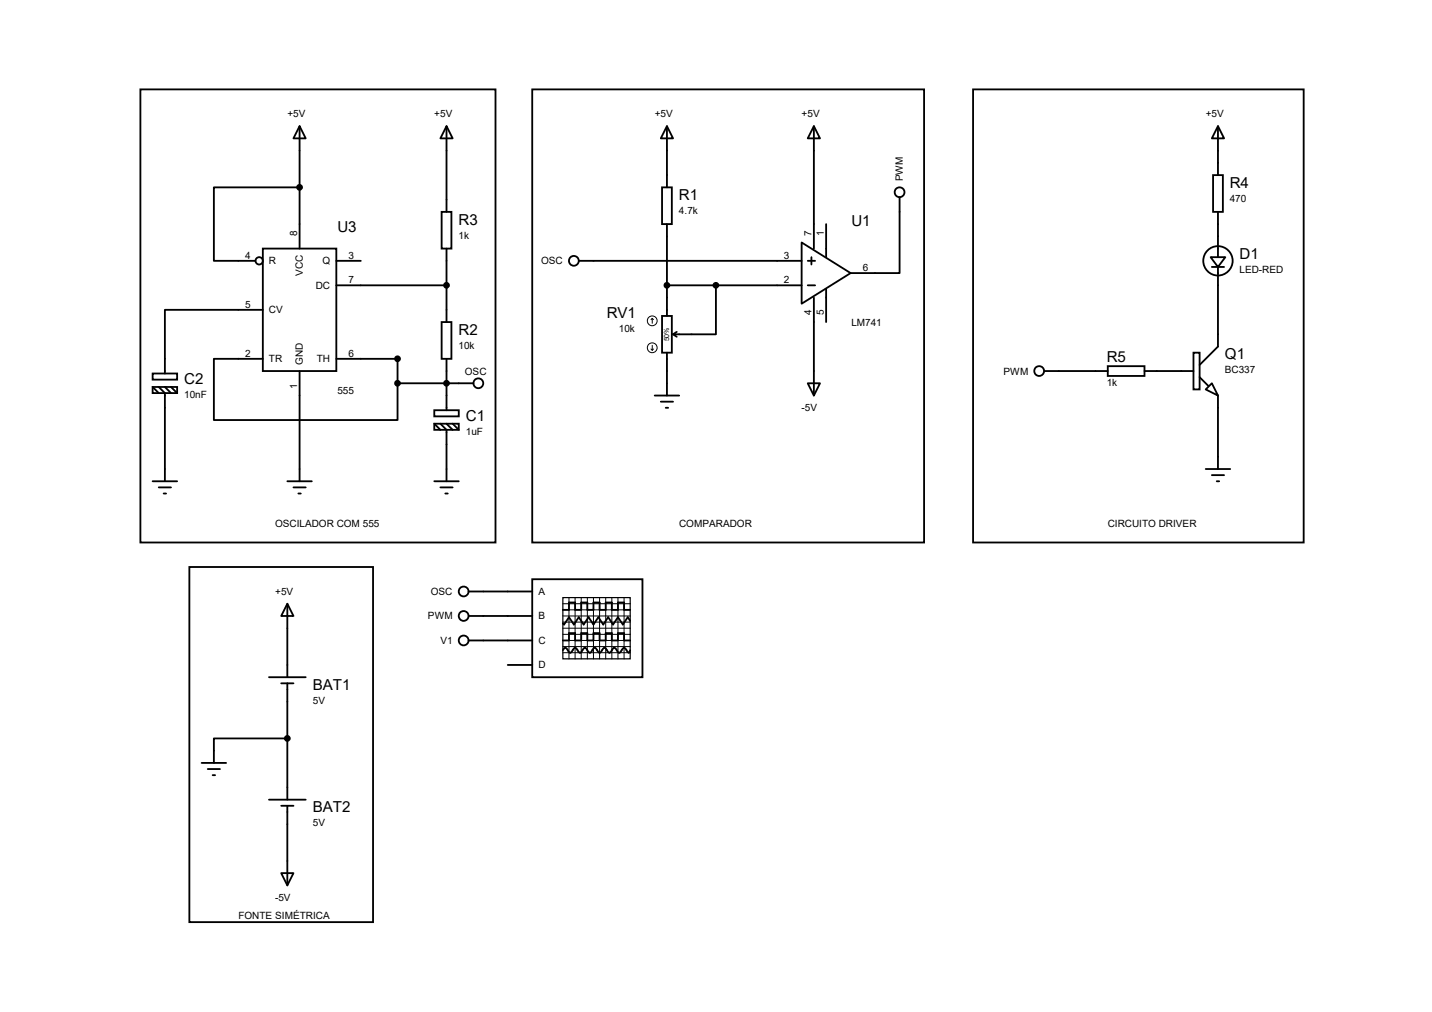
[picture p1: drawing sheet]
<svg xmlns="http://www.w3.org/2000/svg" width="297mm" height="210mm" viewBox="0 0 297 210" stroke-linecap="round" stroke-linejoin="round" font-family="sans-serif">
<g fill="none" stroke="#000" stroke-width=".38">
<path d="M29.1 18.5h73.7v94h-73.7zM110.4 18.5h81.3v94h-81.3zM201.8 18.5h68.6v94h-68.6zM62.1 26.2l1.3 2.5h-2.5zM62.1 38.9h-17.7v15.2h8.6M62.1 26.2v25.4M92.6 26.2l1.3 2.5h-2.5zM92.6 26.2v17.7M137.3 38.9h2.1v7.6h-2.1zM138.3 26.2l1.3 2.5h-2.5zM138.3 26.2v12.7M168.8 26.2l1.3 2.5h-2.5z"/>
<path d="M168.8 26.2v25.4M251.6 36.3h2.1v7.6h-2.1zM252.6 26.2l1.3 2.5h-2.5zM252.6 26.2v10.1M54.5 51.6h15.3v25.4h-15.3zM69.8 59.2h22.8M69.8 54.1h5M91.6 43.9h2v7.7h-2zM92.6 51.6v15.2M120.1 54.1h46.2M138.3 46.5v19M138.3 59.2h28"/>
<path d="M148.5 59.2v10.1h-8.9M166.3 50.3l10.1 6.3-10.1 6.4zM167.6 59.2h1.5M167.6 54.1h1.5M168.3 53.3v1.6M171.4 46.5v6.8M171.4 59.9v6.9M186.6 40.9v15.7h-10.2M251.1 53.3h3.1l-1.6 2.1zM251.4 55.4h2.5M252.6 43.9v9.4M252.6 55.4v16.5l-3.8 3.8"/>
<path d="M31.7 77.5h5v1.2h-5zM54.5 74.4h-10.1v12.7h38.1v-7.6M54.5 64.3h-20.3v13.2M62.1 77v22.8M69.8 74.4h12.7v5.1M82.5 79.5h15.7M91.6 66.8h2v7.6h-2zM92.6 74.4v10.7M137.3 65.5h2.1v7.7h-2.1zM138.3 73.2v8.8M139.6 69.3l.8 .5M140.4 68.8l-.8 .5"/>
<path d="M167.6 79.5h2.5l-1.3 2.5zM168.8 61.7v20.3M216.6 77h13.2M229.8 75.9h7.6v2.1h-7.6zM237.4 77h10.2M247.6 73.2h1.2v7.6h-1.2zM248.8 78.2l1.8 1.8M31.7 80.3h5v1.2h-5zM31.7 99.8h5M31.7 80.3l1.2 1.2M32.9 80.3l1.3 1.2v18.3M34.2 80.3l1.3 1.2"/>
<path d="M35.5 80.3l1.2 1.2M59.6 99.8h5.1M90.1 85.1h5.1v1.3h-5.1zM90.1 87.9h5.1v1.3h-5.1zM90.1 99.8h5.1M90.1 87.9l1.3 1.3M91.4 87.9l1.2 1.3v10.6M92.6 87.9l1.3 1.3M93.9 87.9l1.3 1.3M135.8 82h5.1M137.1 83.3h2.5M138.1 84.6h.5"/>
<path d="M250.1 80.8l1.3-1.3 1.2 2.5zM250.1 97.3h5.1M251.4 98.6h2.5M252.4 99.8h.5M252.6 82v15.3M32.9 101.1h2.6M33.9 102.4h.6M39.3 117.6h38.1v73.7h-38.1zM60.9 101.1h2.5M61.9 102.4h.5M91.4 101.1h2.5M92.4 102.4h.5"/>
<path d="M59.6 125.2l1.3 2.6h-2.6zM59.6 125.2v15.3M97.2 122.7h13.2M97.2 127.8h13.2M97.2 132.8h13.2M105.3 137.9h5.1M110.4 120.1h22.9v20.4h-22.9zM116.8 134.9l.5-.5 1 1 1-1 1 1 1-1 1 1 1.1-1 1 1 1-1 1 1 1-1 1 1 1.1-1 1 1 .2-.5M116.8 132.8h1.2v-1.5h1.3v1.5h1.3v-1.5h1.2v1.5h1.3v-1.5h1.3v1.5h1.2v-1.5h1.3v1.5h1.3v-1.5h1.3v1.5h1.2M116.8 126.5h1.2v-1.5h1.3v1.5h1.3v-1.5h1.2v1.5h1.3v-1.5h1.3v1.5h1.2v-1.5h1.3v1.5h1.3v-1.5h1.3v1.5h1.2M130.7 128.8l-.5-.8-1 1.5-1-1.5-1 1.5-1.1-1.5-1 1.5-1-1.5-1 1.5-1-1.5-1 1.5-1-1.5-1.1 1.5-1-1.5-1 1.5-.2-.2M41.8 158.2h5.1"/>
<path d="M43.1 159.5h2.5M55.8 140.5h7.6M58.3 141.7h2.6M59.6 153.2h-15.2v5M59.6 141.7v24.2M44.1 160.8h.5M55.8 165.9h7.6M58.3 167.1h2.6M59.6 167.1v16.5M58.3 181.1h2.6l-1.3 2.5z"/>
<circle cx="62.1" cy="38.9" r=".51"/>
<circle cx="186.6" cy="39.9" r="1.02"/>
<circle cx="53.8" cy="54.1" r=".76"/>
<circle cx="92.6" cy="59.2" r=".51"/>
<circle cx="119" cy="54.1" r="1.02"/>
<circle cx="138.3" cy="59.2" r=".51"/>
<circle cx="148.5" cy="59.2" r=".51"/>
<circle cx="252.6" cy="54.1" r="3"/>
<circle cx="82.5" cy="79.5" r=".51"/>
<circle cx="82.5" cy="74.4" r=".51"/>
<circle cx="92.6" cy="79.5" r=".51"/>
<circle cx="99.2" cy="79.5" r="1.02"/>
<circle cx="215.6" cy="77" r="1.02"/>
<circle cx="96.2" cy="122.7" r="1.02"/>
<circle cx="96.2" cy="127.8" r="1.02"/>
<circle cx="96.2" cy="132.8" r="1.02"/>
<circle cx="59.6" cy="153.2" r=".51"/>
</g>
<g fill="none" stroke="#000" stroke-width=".21">
<path d="M135 72.4l.3 .2M135.3 66l-.3 .3M135.3 66l.2 .3M135.3 66v1.1M135.3 71.6v1M135.5 72.4l-.2 .2M116.8 127.8h14M116.8 125.2h14M116.8 126.5h14M116.8 129h14M116.8 131.6h14M116.8 132.8h14"/>
<path d="M116.8 134.1h14M116.8 135.4h14M116.8 130.3h14M118 124l.1 12.7M119.3 124v12.7M120.6 124v12.7M121.8 124l.1 12.7M123.1 124v12.7M124.4 124v12.7M125.6 124l.1 12.7M126.9 124l.1 12.7M128.2 124v12.7"/>
<path d="M129.5 124v12.7"/>
<circle cx="135.3" cy="66.5" r="1.02"/>
<circle cx="135.3" cy="72.1" r="1.02"/>
</g>
<g fill="#000">
<circle cx="62.1" cy="38.9" r=".51"/>
<circle cx="92.6" cy="59.2" r=".51"/>
<circle cx="138.3" cy="59.2" r=".51"/>
<circle cx="148.5" cy="59.2" r=".51"/>
<circle cx="82.5" cy="79.5" r=".51"/>
<circle cx="82.5" cy="74.4" r=".51"/>
<circle cx="92.6" cy="79.5" r=".51"/>
<circle cx="59.6" cy="153.2" r=".51"/>
</g>
<path d="M116.8 124h13.9v12.7h-13.9z" fill="none" stroke="#000" stroke-width=".25"/>
<g font-size="3.1">
<text x="140.8" y="41.5">R1</text>
<text x="255.1" y="39">R4</text>
<text x="95.1" y="46.6">R3</text>
<text x="176.6" y="46.9">U1</text>
<text x="70" y="48.2">U3</text>
<text x="257.1" y="53.7">D1</text>
<text x="125.9" y="66">RV1</text>
<text x="95.1" y="69.5">R2</text>
<text x="229.6" y="75.1">R5</text>
<text x="254.1" y="74.5">Q1</text>
<text x="38.2" y="79.6">C2</text>
<text x="96.6" y="87.2">C1</text>
<text x="64.9" y="143.1">BAT1</text>
<text x="64.9" y="168.5">BAT2</text>
</g>
<g font-size="2.1">
<text x="59.6" y="24.3">+5V</text>
<text x="90.1" y="24.3">+5V</text>
<text x="135.8" y="24.3">+5V</text>
<text x="166.3" y="24.3">+5V</text>
<text x="250.1" y="24.3">+5V</text>
<text x="187.3" y="37.6" transform="rotate(-90 187.3 37.6)">PWM</text>
<text x="255.1" y="41.9">470</text>
<text x="140.8" y="44.4">4.7k</text>
<text x="50.8" y="53.7">4</text>
<text x="61.6" y="49" transform="rotate(-90 61.6 49)">8</text>
<text x="72.3" y="53.7">3</text>
<text x="95.1" y="49.5">1k</text>
<text x="162.6" y="53.7">3</text>
<text x="168.3" y="49" transform="rotate(-90 168.3 49)">7</text>
<text x="170.9" y="49" transform="rotate(-90 170.9 49)">1</text>
<text x="55.8" y="54.8">R</text>
<text x="62.8" y="57.2" transform="rotate(-90 62.8 57.2)">VCC</text>
<text x="65.5" y="59.9">DC</text>
<text x="66.9" y="54.8">Q</text>
<text x="72.3" y="58.8">7</text>
<text x="112.2" y="54.8">OSC</text>
<text x="162.6" y="58.8">2</text>
<text x="179" y="56.2">6</text>
<text x="257.1" y="56.6">LED-RED</text>
<text x="50.8" y="63.8">5</text>
<text x="55.8" y="65">CV</text>
<text x="168.3" y="65.4" transform="rotate(-90 168.3 65.4)">4</text>
<text x="170.9" y="65.4" transform="rotate(-90 170.9 65.4)">5</text>
<text x="128.4" y="68.9">10k</text>
<text x="176.6" y="67.6">LM741</text>
<text x="50.8" y="74">2</text>
<text x="55.8" y="75.1">TR</text>
<text x="62.8" y="75.7" transform="rotate(-90 62.8 75.7)">GND</text>
<text x="65.7" y="75.1">TH</text>
<text x="72.3" y="74">6</text>
<text x="95.1" y="72.3">10k</text>
<text x="96.4" y="77.7">OSC</text>
<text x="208.1" y="77.7">PWM</text>
<text x="254.1" y="77.4">BC337</text>
<text x="38.2" y="82.5">10nF</text>
<text x="61.6" y="80.6" transform="rotate(-90 61.6 80.6)">1</text>
<text x="70" y="81.6">555</text>
<text x="229.6" y="80.1">1k</text>
<text x="166.3" y="85.3">-5V</text>
<text x="96.6" y="90.1">1uF</text>
<text x="57.1" y="109.3">OSCILADOR COM 555</text>
<text x="140.9" y="109.3">COMPARADOR</text>
<text x="229.8" y="109.3">CIRCUITO DRIVER</text>
<text x="57.1" y="123.4">+5V</text>
<text x="89.4" y="123.4">OSC</text>
<text x="111.7" y="123.4">A</text>
<text x="88.8" y="128.5">PWM</text>
<text x="111.7" y="128.5">B</text>
<text x="91.4" y="133.6">V1</text>
<text x="111.7" y="133.6">C</text>
<text x="111.7" y="138.6">D</text>
<text x="64.9" y="146">5V</text>
<text x="64.9" y="171.4">5V</text>
<text x="49.4" y="190.6">FONTE SIMÉTRICA</text>
<text x="57.1" y="186.9">-5V</text>
</g>
<text font-size="1.5" x="138.8" y="70.8" transform="rotate(-90 138.8 70.8)">50%</text>
</svg>
